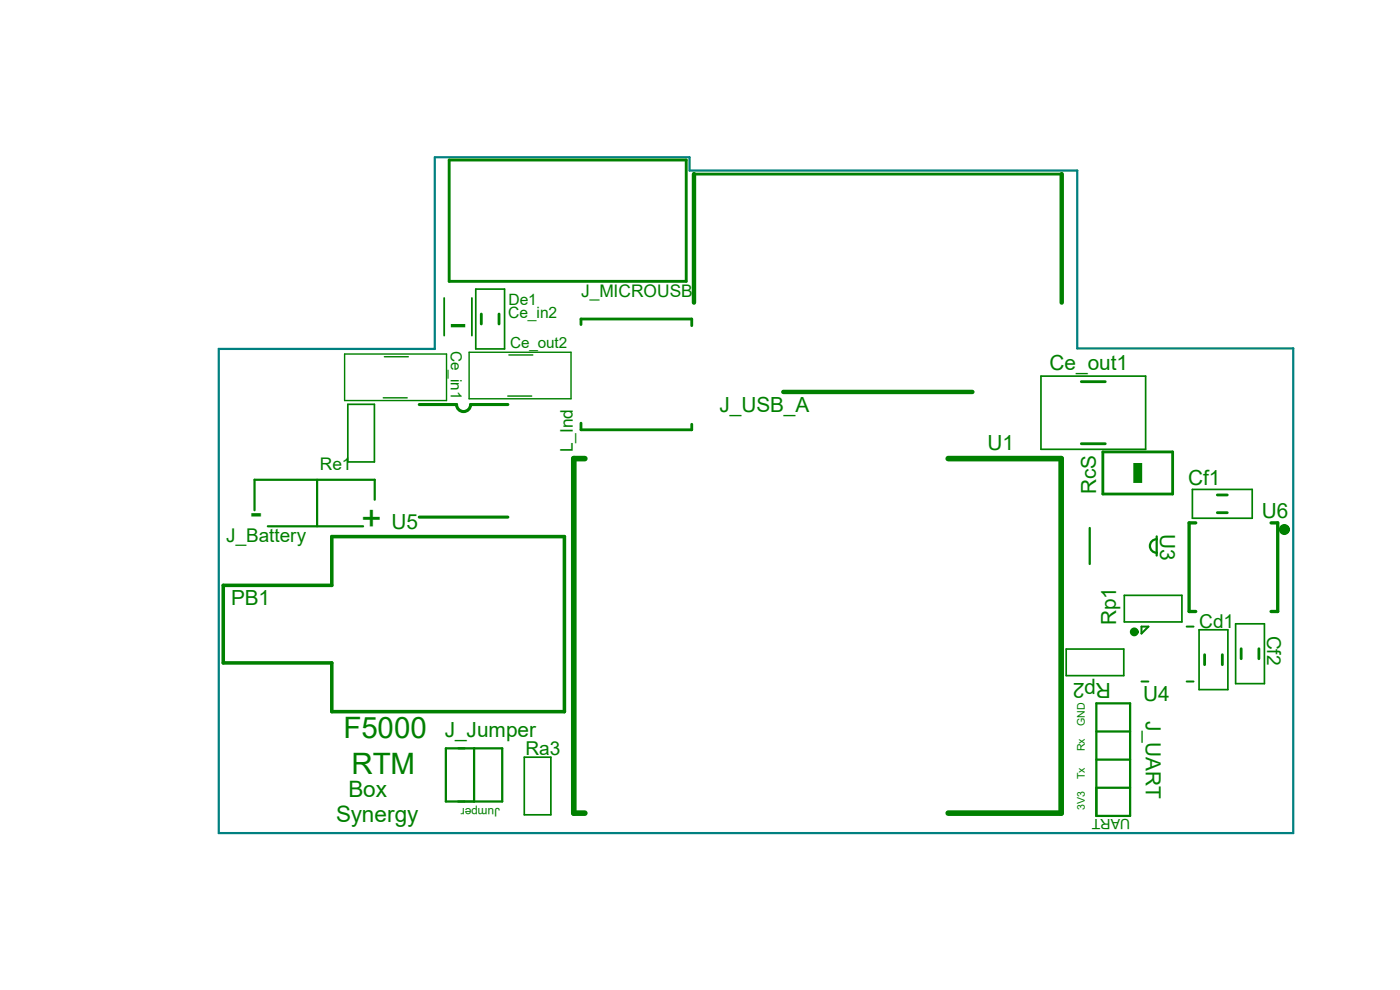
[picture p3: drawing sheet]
<svg xmlns="http://www.w3.org/2000/svg" width="297mm" height="210mm" viewBox="0 0 297 210" stroke-linecap="round" stroke-linejoin="round" font-family="sans-serif">
<path d="M46.4 74h45.8v-40.6h54.1v2.8h82.2v37.7h45.9v102.8h-228z" fill="none" stroke="#008080" stroke-width=".47"/>
<path d="M240.4 98.2h1.9v4.2h-1.9zM95.6 68.7h3.1v.7h-3.1z" fill-rule="evenodd" fill="#008000"/>
<path d="M56.8 111.6h20.2M67.3 101.8v9.8M79.5 106v-4.2h-25.5v6.4" fill="none" stroke="#008000" stroke-width=".47"/>
<path d="M73.1 75.1h21.6v9.9h-21.6zM81.5 75.7h5.1M99.5 74.7h21.6v9.9h-21.6zM108 75.3h5M81.3 84.4h5.1M107.7 84h5.1" fill="none" stroke="#008000" stroke-width=".3"/>
<path d="M94.2 63.2v8M100.1 63.2v8M98.5 170h2.1" fill="none" stroke="#008000" stroke-width=".38"/>
<path d="M124.1 97.3h-2.4v75.2h2.4M201.2 97.3h23.9v75.2h-23.9" fill="none" stroke="#008000" stroke-width="1.2"/>
<g fill="none" stroke="#008000" stroke-width=".6">
<path d="M147.2 36.9h78M102.1 66.6v2.1M105.9 66.6v2.1M123.3 68.8v-1.1h23.5v1.4M123.3 89.8v1.4h23.5v-1.2M229.4 94.1h5.1M229.4 81h5.1M234 95.9h14.8v8.9h-14.8zM258.3 108.8h2.1M258.3 105h2.1M255.6 138.9v2.1M259.3 138.9v2.1"/>
<path d="M263.3 137.6v2.1M267.1 137.6v2.1"/>
</g>
<path d="M100.9 61.3h6.1v12.7h-6.1zM220.8 79.8h22.2v15.5h-22.2zM73.8 85.8h5.6v12.2h-5.6zM253 103.8h12.7v6.1h-12.7zM226.2 137.7h12.2v5.6h-12.2zM238.5 126.3h12.2v5.6h-12.2zM254.4 133.6h6.1v12.7h-6.1zM262.1 132.3h6.1v12.7h-6.1zM111.2 160.6h5.7v12.3h-5.7z" fill="none" stroke="#008000" stroke-width=".36"/>
<path d="M231.2 112v7.6M245.4 113.8v4.1M245.4 114.4a1.43 1.43 0 0 0-1.4 1.4 1.43 1.43 0 0 0 1.4 1.5M94.6 158.7h11.9v11.3h-11.9zM100.6 158.7v11.3M232.6 149.2h7.2v23.9h-7.2zM232.6 155.2h7.2M232.6 167.1h7.2M232.6 161.1h7.2" fill="none" stroke="#008000" stroke-width=".48"/>
<path d="M242.2 132.9h1.4l-1.4 1.5zM251.8 132.9h1.4M242.2 144.6h1.4M251.8 144.6h1.4" fill="none" stroke="#008000" stroke-width=".42"/>
<path d="M253.7 110.9h-1.4v18.8h1.4M269.7 110.9h1.4v18.8h-1.4" fill="none" stroke="#008000" stroke-width=".7"/>
<path d="M47.4 124.2h23v-10.4h49.3v37.2h-49.3v-10.4h-23z" fill="none" stroke="#008000" stroke-width=".75"/>
<g fill="none" stroke="#008000" stroke-width=".94">
<path d="M147.2 36.9v27.3M225.2 36.9v27.3M166.2 83.1h40.1"/>
<circle cx="240.6" cy="134" r=".47"/>
</g>
<path d="M95.3 33.9h50.3v25.8h-50.3z" fill="none" stroke="#008000" stroke-width=".61"/>
<path d="M88.9 85.8h8a1.49 1.49 0 0 0 1.4 1.5 1.49 1.49 0 0 0 1.5-1.5h7.9M88.9 109.7h18.8" fill="none" stroke="#008000" stroke-width=".66"/>
<circle cx="272.5" cy="112.3" r=".47" fill="none" stroke="#008000" stroke-width="1.4"/>
<g font-size="7.5" fill="#008000">
<text x="55.6" y="107.4" transform="rotate(-180 55.6 107.4)">-</text>
<text x="81" y="107.4" transform="rotate(-180 81 107.4)">+</text>
</g>
<g font-size="6.3" fill="#008000">
<text x="72.9" y="156.5">F5000</text>
<text x="74.6" y="164.2">RTM</text>
</g>
<g font-size="4.8" fill="#008000">
<text x="73.9" y="169.2">Box</text>
<text x="71.3" y="174.4">Synergy</text>
</g>
<g font-size="4.4" fill="#008000">
<text x="222.7" y="78.6">Ce_out1</text>
<text x="152.7" y="87.4">J_USB_A</text>
<text x="209.5" y="95.4">U1</text>
<text x="232.6" y="104.8" transform="rotate(-90 232.6 104.8)">RcS</text>
<text x="252.1" y="102.9">Cf1</text>
<text x="83.1" y="112.3">U5</text>
<text x="246.1" y="113.3" transform="rotate(90 246.1 113.3)">U3</text>
<text x="267.7" y="109.9">U6</text>
<text x="49" y="128.4">PB1</text>
<text x="236.8" y="132.7" transform="rotate(-90 236.8 132.7)">Rp1</text>
<text x="235.7" y="145" transform="rotate(-180 235.7 145)">Rp2</text>
<text x="242.5" y="148.6">U4</text>
<text x="243.1" y="152.9" transform="rotate(90 243.1 152.9)">J_UART</text>
<text x="94.4" y="156.3">J_Jumper</text>
</g>
<g font-size="4" fill="#008000">
<text x="48" y="114.9">J_Battery</text>
<text x="254.4" y="133.1">Cd1</text>
<text x="268.9" y="134.8" transform="rotate(90 268.9 134.8)">Cf2</text>
<text x="111.5" y="160.1">Ra3</text>
</g>
<g font-size="3.7" fill="#008000">
<text x="123.3" y="63">J_MICROUSB</text>
<text x="121.5" y="96" transform="rotate(-90 121.5 96)">L_Ind</text>
<text x="67.9" y="99.7">Re1</text>
</g>
<g font-size="3.3" fill="#008000">
<text x="107.9" y="64.7">De1</text>
<text x="107.8" y="67.5">Ce_in2</text>
</g>
<g font-size="3.2" fill="#008000">
<text x="95.7" y="74.4" transform="rotate(90 95.7 74.4)">Ce_in1</text>
<text x="108.2" y="73.8">Ce_out2</text>
</g>
<text font-size="3" fill="#008000" x="239.8" y="173.7" transform="rotate(-180 239.8 173.7)">UART</text>
<text font-size="2.5" fill="#008000" x="106.1" y="171.4" transform="rotate(-180 106.1 171.4)">Jumper</text>
<g font-size="2.2" fill="#008000">
<text x="230.1" y="154" transform="rotate(-90 230.1 154)">GND</text>
<text x="230.1" y="159.3" transform="rotate(-90 230.1 159.3)">Rx</text>
<text x="230.1" y="165.3" transform="rotate(-90 230.1 165.3)">Tx</text>
<text x="230.1" y="171.9" transform="rotate(-90 230.1 171.9)">3V3</text>
</g>
</svg>
